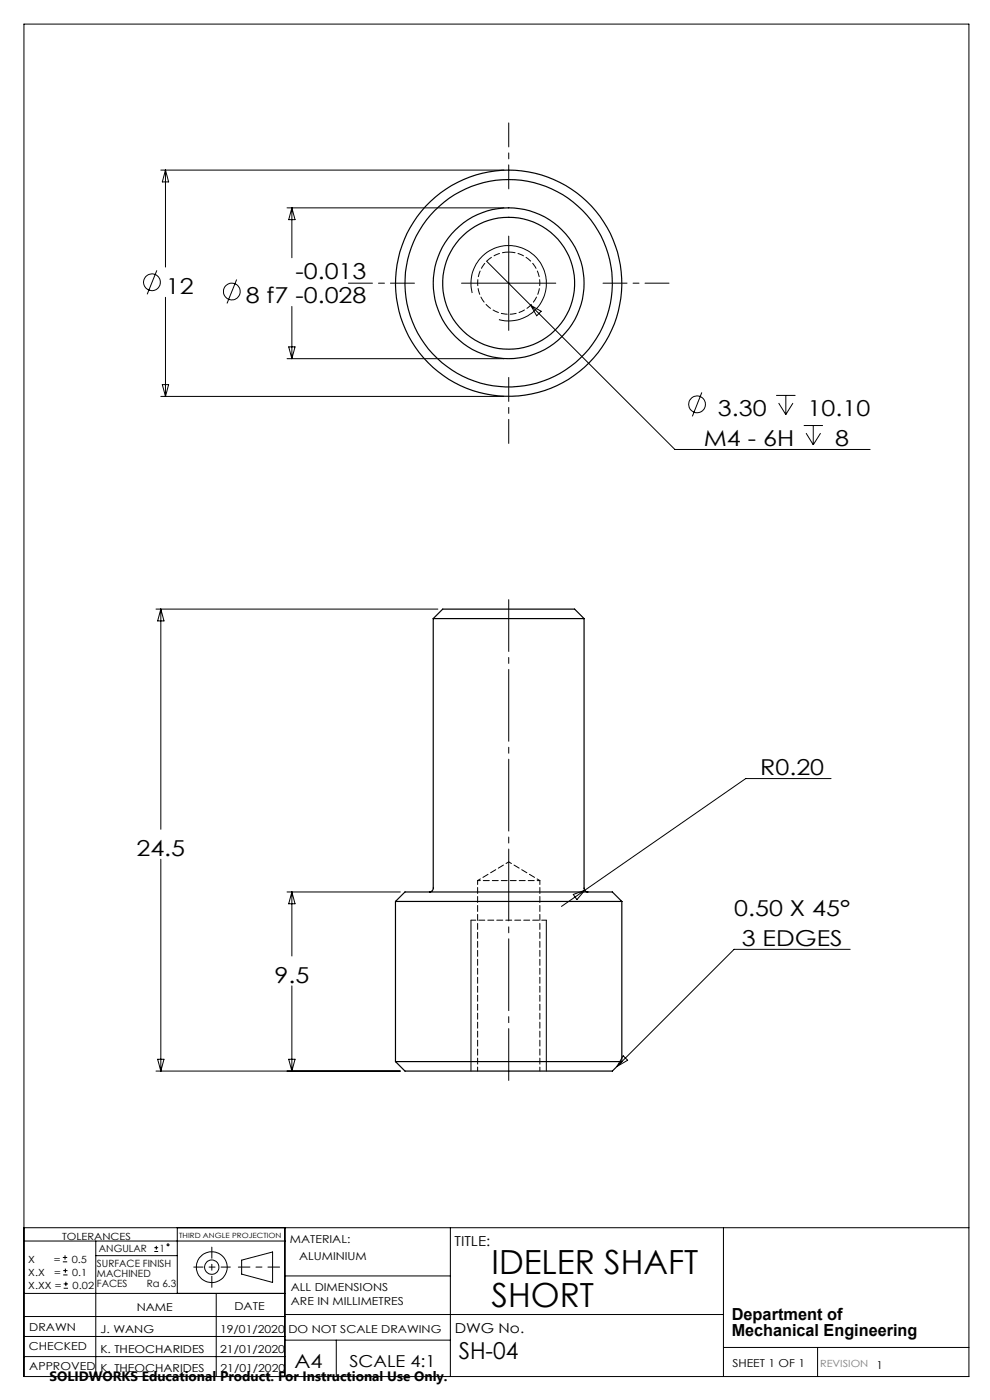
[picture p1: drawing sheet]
<svg xmlns="http://www.w3.org/2000/svg" width="210mm" height="297mm" viewBox="0 0 210 297" stroke-linecap="round" stroke-linejoin="round" font-family="sans-serif">
<g fill="none" stroke="#000" stroke-width=".21">
<path d="M5.1 5.1h200.4v286.9h-200.4zM34.1 36.1h72.8M35.1 36.1v20.6M35.1 36.1l.7 2.5h-1.4zM33.3 57.4l-2.1 5M50.2 59.3l-2 5.1M60.9 44.1h46M61.9 44.1v10.6M61.9 44.1l.7 2.5h-1.4zM103.2 55.4l40 40h41.4M107.9 50.1v20M35.1 63.1v21"/>
<path d="M60.9 76.1h46M61.2 73.6h1.4l-.7 2.5zM61.9 65v11.1M97.9 60.1h20M100.2 62.2a8 8 0 0 1 7-10.1 8 8 0 0 1 8.7 8.6 8 8 0 0 1-10.1 7.1M112.6 64.8l2.2 1.2-1 1zM34.1 84.1h72.8M34.4 81.6h1.4l-.7 2.5zM148.9 83.3l-2 5M164.6 83.9h4.1M165.2 85.5l1.5 2.4M166.7 83.9v4"/>
<path d="M168.2 85.5l-1.5 2.4M170.5 90.3h4.1M171 91.9l1.5 2.5M172.5 90.3v4.1M174.1 91.9l-1.6 2.5M33.1 129.2h59.8M34.1 129.2v46.7M34.1 129.2l.7 2.5h-1.4zM176.3 165.2h-18.1l-34.2 23.7M34.1 182.3v44.9M60.9 189.2h24M61.9 189.2v13.6"/>
<path d="M61.9 189.2l.7 2.5h-1.4zM99.9 195.2v32M115.9 195.2v32M121.6 189.8l2.4-.9-1.6 1.9zM124 188.9l-4.9 3.4M61.9 209.2v18M180.3 201.4h-24.6l-24.8 24.8M33.1 227.2h51.8M33.4 224.7h1.4l-.7 2.5zM61.2 224.7h1.4l-.7 2.5zM132.2 224l.9 .9-2.2 1.3zM5.1 279.3h55.3"/>
<path d="M5.1 274.4h55.3M5.1 260.5h200.4M5.1 263.3h55.3M13.3 267.7h1M13.3 266.8h1M13.4 270.5h.9M13.4 269.6h.9M13.5 273.3h.9M13.5 272.4h.9M13.8 266.3v.9M13.9 269.1v.9M14 271.9v.9"/>
<path d="M20.3 263.3v28.7M20.3 266.4h17.3M32.7 265.5h.8M32.7 264.7h.8M33.2 264.3v.8M37.6 260.5v13.9M45.9 274.4v17.6M51.3 267.3l6.5-1.7v6.5l-6.5-1.8zM60.4 260.5v31.5M60.4 270.7h35.1M60.4 278.9h93.1M95.5 260.5v31.5"/>
<path d="M153.5 260.5v31.5M5.1 287.8h55.3M5.1 283.5h55.3M60.4 284.3h35.1M71.3 284.3v7.7M153.5 285.9h52M173.4 285.9v6.1"/>
<circle cx="32.2" cy="59.9" r="1.77"/>
<circle cx="49.2" cy="61.9" r="1.77"/>
<circle cx="147.9" cy="85.8" r="1.78"/>
<circle cx="35.6" cy="264.1" r=".2"/>
<circle cx="44.9" cy="268.8" r="1.51"/>
<circle cx="44.9" cy="268.8" r="3.3"/>
</g>
<path d="M59.3 268.8h-8.7" fill="none" stroke="#000" stroke-width=".21" stroke-dasharray="15.2 1.3 1.3 1.3" stroke-dashoffset="12.8"/>
<path d="M44.9 264.6v8.5" fill="none" stroke="#000" stroke-width=".21" stroke-dasharray="15.2 1.3 1.3 1.3" stroke-dashoffset="12.9"/>
<path d="M41.1 268.8h7.8" fill="none" stroke="#000" stroke-width=".21" stroke-dasharray="15.2 1.3 1.3 1.3" stroke-dashoffset="13.3"/>
<path d="M107.9 127.2v102" fill="none" stroke="#000" stroke-width=".21" stroke-dasharray="15.2 1.3 1.3 1.3" stroke-dashoffset="4.2"/>
<path d="M107.9 40.1v-14M87.9 60.1h-14M127.9 60.1h14M107.9 80.1v14" fill="none" stroke="#000" stroke-width=".21" stroke-dasharray="15.2 1.3 1.3 1.3" stroke-dashoffset="10.1"/>
<path d="M115.9 195.2h-16" fill="none" stroke="#000" stroke-width=".21" stroke-dasharray="1.3 .6" stroke-dashoffset=".3"/>
<g fill="none" stroke="#000" stroke-width=".25">
<path d="M91.9 131.2v57.2a.85 .85 0 0 1-.8 .8M91.9 131.2h32M91.9 131.2l2-2h28l2 2M123.9 131.2v57.2a.85 .85 0 0 0 .8 .8M83.9 191.2l2-2h44l2 2M83.9 191.2h48M83.9 191.2v34M131.9 191.2v34M83.9 225.2h48M83.9 225.2l2 2h44l2-2"/>
<circle cx="107.9" cy="60.1" r="22"/>
<circle cx="107.9" cy="60.1" r="24"/>
<circle cx="107.9" cy="60.1" r="16"/>
<circle cx="107.9" cy="60.1" r="14"/>
</g>
<path d="M114.5 186.8h-13.2" fill="none" stroke="#000" stroke-width=".21" stroke-dasharray="1.3 .6" stroke-dashoffset=".7"/>
<path d="M101.3 186.8v40.4M114.5 227.2v-40.4" fill="none" stroke="#000" stroke-width=".21" stroke-dasharray="1.3 .6" stroke-dashoffset=".4"/>
<path d="M107.9 182.8l-6.6 4M114.5 186.8l-6.6-4" fill="none" stroke="#000" stroke-width=".21" stroke-dasharray="1.3 .6" stroke-dashoffset=".6"/>
<path d="M107.9 53.5a6.6 6.6 0 0 1 5.9 9.7 6.6 6.6 0 0 1-11.3 .6 6.6 6.6 0 0 1 4.7-10.3h.7" fill="none" stroke="#000" stroke-width=".21" stroke-dasharray="1.3 .6" stroke-dashoffset="-.1"/>
<g font-size="7.1">
<text x="104.3" y="270.2">IDELER SHAFT</text>
<text x="104.3" y="277.3">SHORT</text>
</g>
<text font-size="4.9" x="97.3" y="288.2">SH-04</text>
<g font-size="4.7">
<text x="62.7" y="59.2">-0.013</text>
<text x="35.2" y="62.3">12</text>
<text x="52.1" y="64.3">8 f7 -0.028</text>
<text x="152.3" y="88.2">3.30</text>
<text x="171.3" y="88.2">10.10</text>
<text x="149.3" y="94.6">M4 - 6H</text>
<text x="177.1" y="94.6">8</text>
<text x="161.3" y="164.5">R0.20</text>
<text x="28.9" y="181.6">24.5</text>
<text x="155.7" y="194.4">0.50 X 45°</text>
<text x="157.3" y="200.7">3 EDGES</text>
<text x="58.2" y="208.5">9.5</text>
</g>
<text font-size="4.1" x="62.5" y="290.2">A4</text>
<g font-size="3.5">
<text x="155.2" y="279.9">Department of</text>
<text x="155.2" y="283.5">Mechanical Engineering</text>
<text x="74.1" y="290">SCALE 4:1</text>
</g>
<g font-size="2.9">
<text x="96.4" y="264.3">TITLE:</text>
<text x="96.5" y="282.8">DWG No.</text>
<text x="10.5" y="292.9">SOLIDWORKS Educational Product. For Instructional Use Only.</text>
</g>
<g font-size="2.3">
<text x="61.5" y="263.8">MATERIAL:</text>
<text x="63.5" y="267.2">ALUMINIUM</text>
<text x="61.7" y="273.9">ALL DIMENSIONS</text>
<text x="29" y="278.1">NAME</text>
<text x="49.7" y="277.8">DATE</text>
<text x="61.7" y="276.9">ARE IN MILLIMETRES</text>
<text x="6.1" y="286.4">CHECKED</text>
<text x="6.2" y="282.3">DRAWN</text>
<text x="21.3" y="287">K. THEOCHARIDES</text>
<text x="21.3" y="282.8">J. WANG</text>
<text x="46.7" y="282.7">19/01/2020</text>
<text x="46.7" y="286.9">21/01/2020</text>
<text x="61.2" y="282.8">DO NOT SCALE DRAWING</text>
<text x="6.2" y="290.7">APPROVED</text>
<text x="21.3" y="291.1">K. THEOCHARIDES</text>
<text x="46.8" y="291.1">21/01/2020</text>
<text x="155.4" y="290">SHEET 1 OF 1</text>
<text x="185.9" y="290.5">1</text>
</g>
<g font-size="2.1">
<text x="13.2" y="263.1">TOLERANCES</text>
<text x="6" y="267.9">X</text>
<text x="11.4" y="267.9">=</text>
<text x="15.2" y="267.9">0.5</text>
<text x="20.5" y="268.8">SURFACE FINISH</text>
<text x="21" y="265.6">ANGULAR</text>
<text x="33.9" y="265.6">1</text>
<text x="6" y="270.7">X.X</text>
<text x="6" y="273.5">X.XX =</text>
<text x="11.5" y="270.7">=</text>
<text x="15.3" y="270.7">0.1</text>
<text x="15.4" y="273.5">0.02</text>
<text x="20.5" y="270.9">MACHINED</text>
<text x="20.5" y="273">FACES</text>
<text x="31.1" y="273">Ra 6.3</text>
</g>
<text font-size="2.1" fill="#808080" x="173.9" y="290.1">REVISION</text>
<text font-size="1.5" x="38" y="262.7">THIRD ANGLE PROJECTION</text>
</svg>
